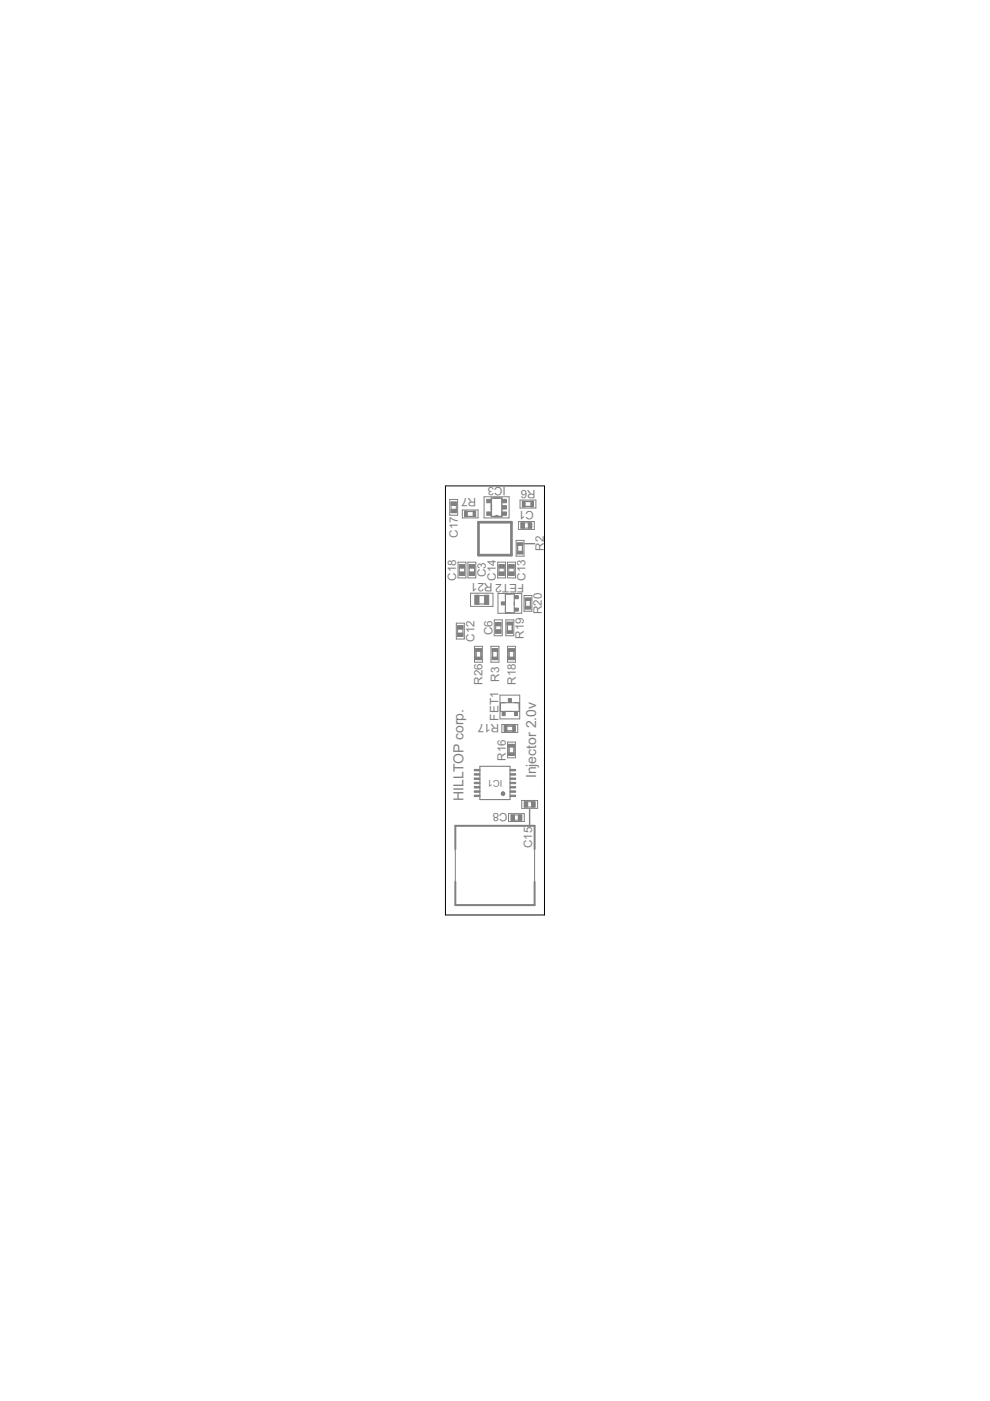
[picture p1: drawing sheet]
<svg xmlns="http://www.w3.org/2000/svg" width="210mm" height="297mm" viewBox="0 0 210 297" stroke-linecap="round" stroke-linejoin="round" font-family="sans-serif">
<path d="M101.5 110.7h6.9v7h-6.9z" fill="none" stroke="#808080" stroke-width=".57"/>
<path d="M104.2 105.6h2.2v3.9h-2.2zM111.3 115.3h2M112.3 171.6v3.5" fill="none" stroke="#808080" stroke-width=".3"/>
<g fill="none" stroke="#808080" stroke-width=".23">
<path d="M99.1 109.5h1.2M99.1 108.5h1.2M109.8 115.6v1.2M110.8 115.6v1.2M111.3 107.4h1.2M111.3 106.4h1.2M100.9 138.1v1.2M101.6 128.1h1.1M101.6 126.3h1.1M101.9 138.1v1.2M104.5 138.1v1.2M105.5 138.1v1.2"/>
<path d="M107.2 125.9h1.8v4h-1.8zM107.6 132.5v1.2M107.9 138.1v1.2M108.6 132.5v1.2M108.9 138.1v1.2M111.4 127.3v1.2M112.4 127.3v1.2M106.1 149h4v1.8h-4zM107.5 155h1.2M107.5 154h1.2M107.9 158.4v1.2M108.9 158.4v1.2"/>
<path d="M101.7 162.5h6.4v7h-6.4z"/>
</g>
<g fill="none" stroke="#808080" stroke-width=".21">
<path d="M95.4 105.9h1.6v3.3h-1.6zM95.6 106.4h1.2v2.3h-1.2zM97.1 119.2h1.7v3.3h-1.7zM97.4 119.7h1.1v2.3h-1.1zM98 108.1h3.4v1.7h-3.4zM98.5 108.4h2.3v1.1h-2.3zM99.2 119.2h1.7v3.3h-1.7zM99.5 119.7h1.1v2.3h-1.1zM102.6 105.3h5.3v4.5h-5.3zM105 109.5l.2-.2 .4 .2M105.5 119.2h1.7v3.3h-1.7zM105.8 119.7h1.1v2.3h-1.1z"/>
<path d="M107.6 119.2h1.7v3.3h-1.7zM107.9 119.7h1.1v2.3h-1.1zM109.4 114.6h1.7v3.3h-1.7zM109.7 115.2h1.1v2.2h-1.1zM109.9 110.6h3.4v1.6h-3.4zM110.3 106h3.3v1.7h-3.3zM110.5 110.8h2.2v1.2h-2.2zM110.7 106.3h2.3v1.1h-2.3zM96.8 132.1h1.6v3.4h-1.6zM97 132.7h1.1v2.2h-1.1zM99.8 125.8h4.7v2.8h-4.7zM100.6 137h1.7v3.4h-1.7z"/>
<path d="M100.9 137.5h1.1v2.3h-1.1zM104.1 137h1.7v3.4h-1.7zM104.4 137.5h1.1v2.3h-1.1zM104.8 131.4h1.7v3.4h-1.7zM105.1 132h1.1v2.2h-1.1zM105.6 125.8h5v4.2h-5zM107.3 131.4h1.6v3.4h-1.6zM107.5 131.9h1.2v2.3h-1.2zM107.6 137h1.7v3.4h-1.7zM107.9 137.5h1.1v2.3h-1.1zM111.1 126.3h1.7v3.3h-1.7zM111.4 126.9h1.1v2.2h-1.1z"/>
<path d="M106 147.4h4.2v5h-4.2zM106.4 153.6h3.4v1.7h-3.4zM106.9 153.9h2.2v1.1h-2.2zM107.6 157.3h1.7v3.4h-1.7zM107.9 157.8h1.1v2.3h-1.1zM107.8 172.5h3.4v1.7h-3.4zM108.4 172.8h2.2v1.1h-2.2zM110.6 169.7h3.4v1.7h-3.4zM111.2 170h2.2v1.1h-2.2zM96.5 180v7M113.3 180v7"/>
</g>
<path d="M106.3 168.1l.4-.2v.2a.17 .17 0 0 1 .1 .2 .17 .17 0 0 1-.3 .1 .17 .17 0 0 1 .1-.3l.1-.2a.39 .39 0 0 1 .3 .5 .39 .39 0 0 1-.5 .2 .39 .39 0 0 1-.2-.5z" fill-rule="evenodd" fill="#808080" stroke="#808080" stroke-width=".21"/>
<path d="M96.5 180v-4.9h16.8v4.9M96.5 187v4.9h16.8v-4.9" fill="none" stroke="#808080" stroke-width=".42"/>
<g fill="#808080" stroke="#808080" stroke-width=".21">
<path d="M107.8 148.1h.6v.8h-.6z"/>
<path d="M109.1 150.9h.6v.8h-.6z"/>
<path d="M106.5 150.9h.6v.8h-.6z"/>
<path d="M106.3 127.6h.8v.6h-.8z"/>
<path d="M109.1 126.3h.8v.6h-.8z"/>
<path d="M109.1 128.9h.8v.7h-.8z"/>
<path d="M107.8 159.6h1.3v.6h-1.3z"/>
<path d="M107.8 157.8h1.3v.6h-1.3z"/>
<path d="M107.5 133.7h1.2v.6h-1.2z"/>
<path d="M107.5 132h1.2v.5h-1.2z"/>
<path d="M108.7 153.8h.6v1.3h-.6z"/>
<path d="M106.9 153.8h.6v1.3h-.6z"/>
<path d="M111.3 126.8h1.3v.5h-1.3z"/>
<path d="M111.3 128.5h1.3v.6h-1.3z"/>
<path d="M107.8 139.3h1.3v.6h-1.3z"/>
<path d="M107.8 137.5h1.3v.6h-1.3z"/>
<path d="M108.1 168.6h1.2v.3h-1.2z"/>
<path d="M108.1 167.7h1.2v.3h-1.2z"/>
<path d="M108.1 166.8h1.2v.3h-1.2z"/>
<path d="M108.1 165.9h1.2v.3h-1.2z"/>
<path d="M108.1 165h1.2v.2h-1.2z"/>
<path d="M108.1 164h1.2v.3h-1.2z"/>
<path d="M108.1 163.1h1.2v.3h-1.2z"/>
<path d="M100.6 163.1h1.1v.3h-1.1z"/>
<path d="M100.6 164h1.1v.3h-1.1z"/>
<path d="M100.6 165h1.1v.2h-1.1z"/>
<path d="M100.6 165.9h1.1v.3h-1.1z"/>
<path d="M100.6 166.8h1.1v.3h-1.1z"/>
<path d="M100.6 167.7h1.1v.3h-1.1z"/>
<path d="M100.6 168.6h1.1v.3h-1.1z"/>
<path d="M100.8 139.3h1.3v.6h-1.3z"/>
<path d="M100.8 137.5h1.3v.6h-1.3z"/>
<path d="M104.3 139.3h1.3v.6h-1.3z"/>
<path d="M104.3 137.5h1.3v.6h-1.3z"/>
<path d="M110.5 110.9h.7v1.1h-.7z"/>
<path d="M112 110.9h.7v1.1h-.7z"/>
<path d="M109.6 115.1h1.3v.5h-1.3z"/>
<path d="M109.6 116.9h1.3v.5h-1.3z"/>
<path d="M106.5 108.5h.9v.8h-.9z"/>
<path d="M106.5 107.2h.9v.7h-.9z"/>
<path d="M106.5 105.9h.9v.7h-.9z"/>
<path d="M103.2 105.9h.9v.7h-.9z"/>
<path d="M103.2 108.5h.9v.8h-.9z"/>
<path d="M112.6 106.3h.5v1.2h-.5z"/>
<path d="M110.8 106.3h.5v1.2h-.5z"/>
<path d="M100.3 108.4h.6v1.2h-.6z"/>
<path d="M98.5 108.4h.6v1.2h-.6z"/>
<path d="M105.1 132h1.1v.7h-1.1z"/>
<path d="M105.1 133.5h1.1v.7h-1.1z"/>
<path d="M100.7 126.2h.9v1.9h-.9z"/>
<path d="M102.7 126.2h.9v1.9h-.9z"/>
<path d="M99.5 121.3h1.1v.7h-1.1z"/>
<path d="M99.5 119.7h1.1v.8h-1.1z"/>
<path d="M108.4 172.8h.7v1.1h-.7z"/>
<path d="M109.9 172.8h.7v1.1h-.7z"/>
<path d="M97 132.7h1.1v.7h-1.1z"/>
<path d="M97 134.2h1.1v.7h-1.1z"/>
<path d="M107.9 119.7h1.1v.8h-1.1z"/>
<path d="M107.9 121.3h1.1v.7h-1.1z"/>
<path d="M105.8 119.7h1.1v.8h-1.1z"/>
<path d="M105.8 121.3h1.1v.7h-1.1z"/>
<path d="M112.7 170h.7v1.1h-.7z"/>
<path d="M111.2 170h.7v1.1h-.7z"/>
<path d="M95.7 106.4h1.1v.8h-1.1z"/>
<path d="M95.7 108h1.1v.7h-1.1z"/>
<path d="M97.4 119.7h1.1v.8h-1.1z"/>
<path d="M97.4 121.3h1.1v.7h-1.1z"/>
</g>
<path d="M94.4 103h21v91h-21z" fill="none" stroke="#000" stroke-width=".21"/>
<g font-size="3.3" fill="#808080">
<text x="113.7" y="165" transform="rotate(-90 113.7 165)">Injector 2.0v</text>
<text x="98.3" y="169.8" transform="rotate(-90 98.3 169.8)">HILLTOP corp.</text>
</g>
<g font-size="2.8" fill="#808080">
<text x="100.9" y="105.6" transform="rotate(-180 100.9 105.6)">R7</text>
<text x="107.2" y="103.2" transform="rotate(-180 107.2 103.2)">IC3</text>
<text x="113.5" y="103.9" transform="rotate(-180 113.5 103.9)">R6</text>
<text x="113.2" y="108.4" transform="rotate(-180 113.2 108.4)">C1</text>
<text x="97.1" y="114" transform="rotate(-90 97.1 114)">C17</text>
<text x="115.3" y="116.8" transform="rotate(-90 115.3 116.8)">R2</text>
<text x="96.7" y="123.1" transform="rotate(-90 96.7 123.1)">C18</text>
<text x="103" y="122.4" transform="rotate(-90 103 122.4)">C3</text>
<text x="105.1" y="123.1" transform="rotate(-90 105.1 123.1)">C14</text>
<text x="111.2" y="123.8" transform="rotate(-180 111.2 123.8)">FET2 R21</text>
<text x="111.4" y="123.1" transform="rotate(-90 111.4 123.1)">C13</text>
<text x="114.9" y="130.2" transform="rotate(-90 114.9 130.2)">R20</text>
<text x="100.6" y="136.1" transform="rotate(-90 100.6 136.1)">C12</text>
<text x="104.4" y="134.7" transform="rotate(-90 104.4 134.7)">C6</text>
<text x="111.1" y="135.4" transform="rotate(-90 111.1 135.4)">R19</text>
<text x="102.3" y="145.2" transform="rotate(-90 102.3 145.2)">R26</text>
<text x="105.8" y="144.5" transform="rotate(-90 105.8 144.5)">R3</text>
<text x="109.3" y="145.2" transform="rotate(-90 109.3 145.2)">R18</text>
<text x="105.7" y="152.8" transform="rotate(-90 105.7 152.8)">FET1</text>
<text x="105.8" y="153.6" transform="rotate(-180 105.8 153.6)">R17</text>
<text x="107.2" y="161.3" transform="rotate(-90 107.2 161.3)">R16</text>
<text x="107.6" y="172.5" transform="rotate(-180 107.6 172.5)">C8</text>
<text x="112.8" y="179.8" transform="rotate(-90 112.8 179.8)">C15</text>
</g>
<text font-size="2.2" fill="#808080" x="106.5" y="165.3" transform="rotate(-180 106.5 165.3)">IC1</text>
</svg>
